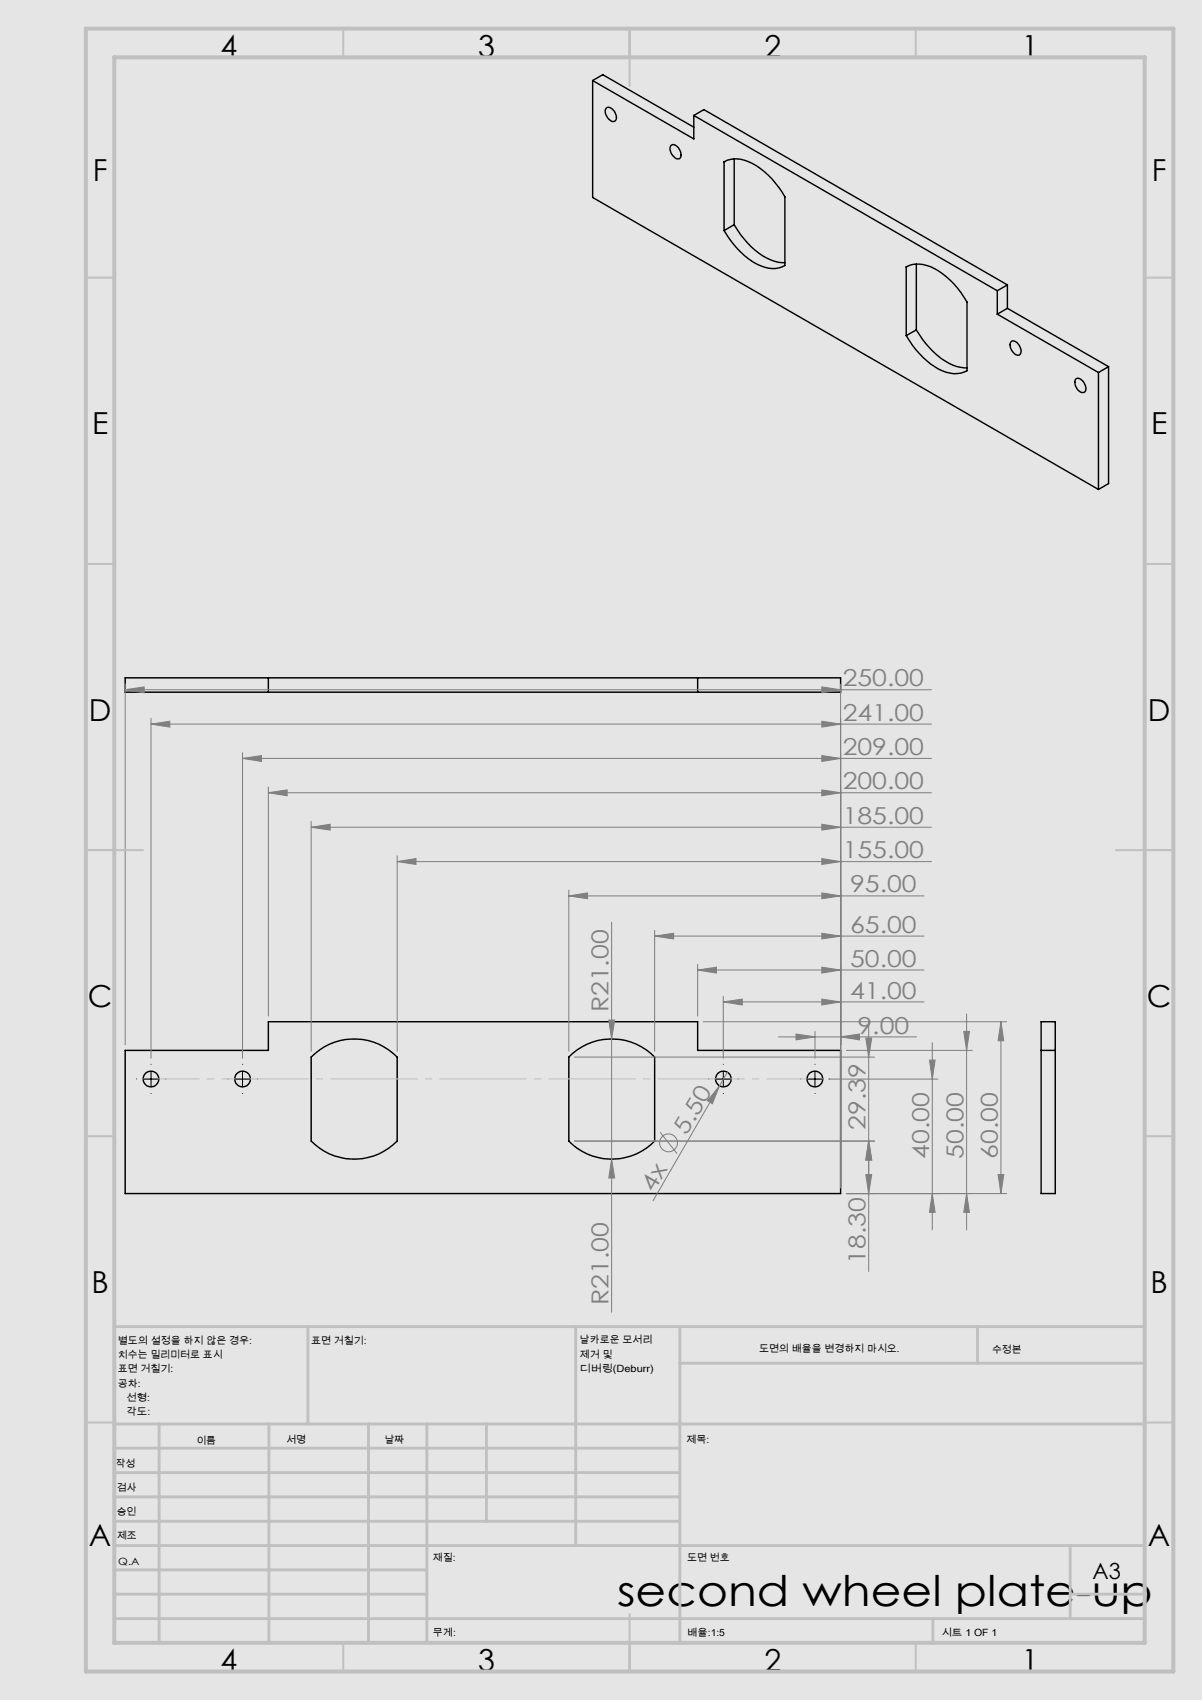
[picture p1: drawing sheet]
<svg xmlns="http://www.w3.org/2000/svg" width="210mm" height="297mm" viewBox="0 0 210 297" stroke-linecap="round" stroke-linejoin="round" font-family="sans-serif">
<path d="M0 0h210v297h-210z" fill="none" stroke="#e6e6db" stroke-width=".18"/>
<path d="M0 0h210v297h-210z" fill="#e6e6db"/>
<g fill="none" stroke="#000" stroke-width=".25">
<path d="M103.5 14.1v20.4l88.4 51M103.5 14.1l17.7 10.2v-4.1M103.5 14.1l1.8-1.1 15.9 9.2M105.9 18.9a.88 .88 0 0 1 1.3 .4l.4 .6a.79 .79 0 0 1 .1 .9 .79 .79 0 0 1-.7 .4 1.96 1.96 0 0 1-1.1-2.3zM117.2 25.5a.88 .88 0 0 1 1.3 .3l.5 1a.67 .67 0 0 1-.3 .9 .67 .67 0 0 1-.9-.3l-.6-.8a1.18 1.18 0 0 1 0-1.1zM121.2 20.2l53 30.6M121.2 20.2l1.8-1 53 30.6M126.5 28.3a5 5 0 0 1 5 .3 14.8 14.8 0 0 1 5.6 5.8v12a5 5 0 0 1-4.9-.3 15.5 15.5 0 0 1-5.7-5.8M126.5 28.3v12M126.6 28.2l-.1 .1M128.3 39.3a12.9 12.9 0 0 0 7.7 6.5l1.1 .1M128.3 39.3l-1.8 1"/>
<path d="M128.3 27.8v11.5M158.3 46.6a5.4 5.4 0 0 1 5.7 .7 15.1 15.1 0 0 1 4.9 5.5v12a5 5 0 0 1-4.9-.3 15.2 15.2 0 0 1-5.7-5.9M158.3 46.6v12M158.4 46.6h-.1M160.1 57.6a14.1 14.1 0 0 0 7 6.4l1.8 .3M160.1 57.6l-1.8 1M160.1 46.1v11.5M174.2 50.8v4.1M174.2 54.9l17.7 10.2M176 53.9l-1.8 1M176 53.9l17.7 10.2M176 49.8l-1.8 1"/>
<path d="M176 49.8v4.1M176.7 59.6a1.5 1.5 0 0 1 1.7 1.5 .69 .69 0 0 1-.3 .9 .69 .69 0 0 1-.9-.3 1.54 1.54 0 0 1-.5-2.1zM187.9 66.3a.88 .88 0 0 1 1.3 .3l.4 .7a.78 .78 0 0 1 .1 .8 .78 .78 0 0 1-.7 .5 1.96 1.96 0 0 1-1.1-2.3zM191.9 65.1v20.4M193.7 64.1l-1.8 1M193.7 64.1v20.4l-1.8 1M21.9 118.4h125v2.5h-125zM46.9 118.4v2.5M121.9 118.4v2.5M181.9 178.5h2.5v30h-2.5zM21.9 183.5h25v-5h75v5h25v25h-125zM54.4 184.7a10.5 10.5 0 0 1 15 0v14.7a10.5 10.5 0 0 1-15 0z"/>
<path d="M99.4 184.7a10.5 10.5 0 0 1 15 0v14.7a10.5 10.5 0 0 1-15 0zM181.9 183.5h2.5"/>
<circle cx="26.4" cy="188.5" r="1.39"/>
<circle cx="42.4" cy="188.5" r="1.37"/>
<circle cx="126.4" cy="188.5" r="1.39"/>
<circle cx="142.4" cy="188.5" r="1.37"/>
</g>
<g fill="none" stroke="#808080" stroke-width=".18">
<path d="M21.9 119.5v63M146.9 119.5v88M21.9 120.5l3.3-.5v1zM21.9 120.5h140.8M26.4 126.5l3.3-.5v1zM26.4 125.5v59.4M26.4 126.5h136.3M42.4 132.5l3.3-.5v1zM42.4 131.5v53.4M42.4 132.5h120.3M46.9 138.5l3.3-.5v1zM46.9 137.5v40"/>
<path d="M46.9 138.5h115.8M143.6 132l3.3 .5-3.3 .5zM143.6 126l3.3 .5-3.3 .5zM143.6 120l3.3 .5-3.3 .5zM143.6 138l3.3 .5-3.3 .5zM54.4 144.5l3.3-.5v1zM54.4 143.5v40.2M54.4 144.5h108.3M69.4 150.5l3.3-.5v1zM69.4 149.5v34.2M69.4 150.5h93.3M99.4 156.5l3.3-.5v1z"/>
<path d="M99.4 155.5v28.2M99.4 156.5h62M143.6 144l3.3 .5-3.3 .5zM143.6 156l3.3 .5-3.3 .5zM143.6 150l3.3 .5-3.3 .5zM106.4 178.2h1l-.5 3.3zM106.9 161.1v68.2M114.4 163.5l3.3-.4v.9zM114.4 162.6v21.1M114.4 163.5h47M121.9 169.5l3.3-.5v1zM121.9 168.5v9"/>
<path d="M121.9 169.5h39.5M122.9 178.5h53M126.4 175l3.3-.4v1zM126.4 174.1v10.8M126.4 175h35M143.6 174.6l3.3 .4-3.3 .6zM143.6 169l3.3 .5-3.3 .5zM143.6 163.1l3.3 .4-3.3 .5zM151.8 178.3v43.8M168.9 177.2v37.7M174.9 178.5v30M174.9 178.5l.5 3.3h-1z"/>
<path d="M100.4 184.7h52.4M100.4 199.4h52.4M115.3 197.8l3 3.7M125.7 189.7l-1.2 3.1-.9-.5zM125.7 189.7l-11.6 20.1M127.1 187.3l-1.4 2.4M136 181.1h24.1M139.1 180.7l3.3 .4-3.3 .6zM142.4 180.2v4.7M144.7 188.5h19.2M146.9 181.1l3.3-.4v1zM147.9 183.5h22"/>
<path d="M151.3 181.4h1l-.5 3.3zM151.8 199.4l.5 3.3h-1zM162.4 185.2h1l-.5 3.3zM162.9 182.2v32.7M168.4 180.2h1l-.5 3.3zM106.9 202.5l.5 3.3h-1zM147.9 208.5h28M151.3 205.2h1l-.5 3.3zM162.9 208.5l.5 3.3h-1zM168.9 208.5l.5 3.3h-1zM174.4 205.2h1l-.5 3.3z"/>
<circle cx="116.8" cy="199.7" r="1.56"/>
</g>
<g fill="none" stroke="#000" stroke-width=".18" stroke-dasharray="15.2 1.3 1.3 1.3" stroke-linecap="butt">
<path d="M23.9 188.5h-.1M26.4 186v-.1M26.4 191v.1M28.9 188.5h.1M39.9 188.5h-.1M42.4 186v-.1M42.4 191v.1M44.9 188.5h.1M123.9 188.5h-.1M126.4 186v-.1M126.4 191v.1M128.9 188.5h.1"/>
<path d="M139.9 188.5h-.1M142.4 186v-.1M142.4 191v.1M144.9 188.5h.1"/>
</g>
<path d="M143.8 188.5h-118.8" fill="none" stroke="#c0c0c0" stroke-width=".18" stroke-dasharray="15.2 1.3 1.3 1.3" stroke-dashoffset="5.4" stroke-linecap="butt"/>
<path d="M25.1 188.5h2.5M26.4 187.3v2.5M41.1 188.5h2.5M42.4 187.3v2.5M125.1 188.5h2.5M126.4 187.3v2.5M141.1 188.5h2.5M142.4 187.3v2.5" fill="none" stroke="#000" stroke-width=".18"/>
<g fill="none" stroke="#c0c0c0" stroke-width=".35">
<path d="M60 5v5M110 5v10M160 5v5M15 48.5h5M200 48.5h5M15 98.5h5M200 98.5h5M15 148.5h10M195 148.5h10M15 198.5h5M200 198.5h5M15 248.5h5"/>
<path d="M200 248.5h5M60 287v5M110 282v10M160 287v5"/>
</g>
<g fill="none" stroke="#c0c0c0" stroke-width=".5">
<path d="M53.8 231.8v17M100.6 231.8v38.2M118.8 231.8v55.2M118.8 238.2h81.2M170.8 231.8v6.4M200 231.8h-180v55.2M20 248.8h180M20 257.3h98.8M20 253h98.8M27.8 248.8v38.2M47 248.8v38.2M64.4 248.8v38.2"/>
<path d="M74.6 248.8v38.2M85 248.8v17M20 265.8h98.8M20 261.5h98.8M20 278.5h54.6M20 274.3h54.6M20 270h180M187 278.5h13M187 270v12.8M20 282.8h180M163 282.8v4.2"/>
</g>
<path d="M15 5h190v287h-190zM20 10h180v277h-180z" fill="none" stroke="#c0c0c0" stroke-width=".7"/>
<g fill="#808080">
<path d="M125.7 189.7l-1.2 3.1-.9-.5z"/>
<path d="M106.4 178.2h1l-.5 3.3z"/>
<path d="M106.9 202.5l.5 3.3h-1z"/>
<path d="M146.9 181.1l3.3-.4v1zM139.1 180.7l3.3 .4-3.3 .6zM143.6 174.6l3.3 .4-3.3 .6zM126.4 175l3.3-.4v1z"/>
<path d="M54.4 144.5l3.3-.5v1zM143.6 144l3.3 .5-3.3 .5z"/>
<path d="M121.9 169.5l3.3-.5v1zM143.6 169l3.3 .5-3.3 .5z"/>
<path d="M151.3 181.4h1l-.5 3.3zM151.8 199.4l.5 3.3h-1z"/>
<path d="M151.8 199.4l.5 3.3h-1zM151.3 205.2h1l-.5 3.3zM168.4 180.2h1l-.5 3.3zM168.9 208.5l.5 3.3h-1zM174.9 178.5l.5 3.3h-1zM174.4 205.2h1l-.5 3.3z"/>
<path d="M114.4 163.5l3.3-.4v.9zM143.6 163.1l3.3 .4-3.3 .5z"/>
<path d="M99.4 156.5l3.3-.5v1zM143.6 156l3.3 .5-3.3 .5zM69.4 150.5l3.3-.5v1zM143.6 150l3.3 .5-3.3 .5zM42.4 132.5l3.3-.5v1zM143.6 132l3.3 .5-3.3 .5zM26.4 126.5l3.3-.5v1zM143.6 126l3.3 .5-3.3 .5zM21.9 120.5l3.3-.5v1zM143.6 120l3.3 .5-3.3 .5zM46.9 138.5l3.3-.5v1zM143.6 138l3.3 .5-3.3 .5z"/>
<path d="M162.9 208.5l.5 3.3h-1zM162.4 185.2h1l-.5 3.3z"/>
</g>
<text font-size="7.4" x="107.8" y="280.5">second wheel plate-up</text>
<g font-size="5.3">
<text x="38.5" y="9.9">4</text>
<text x="83.5" y="9.9">3</text>
<text x="133.6" y="9.9">2</text>
<text x="178.6" y="9.9">1</text>
<text x="16.2" y="31.6">F</text>
<text x="201.2" y="31.6">F</text>
<text x="16.1" y="75.9">E</text>
<text x="201.1" y="75.9">E</text>
<text x="15.5" y="125.9">D</text>
<text x="200.5" y="125.9">D</text>
<text x="15.4" y="175.9">C</text>
<text x="200.4" y="175.9">C</text>
<text x="16" y="225.9">B</text>
<text x="201" y="225.9">B</text>
<text x="15.5" y="270.1">A</text>
<text x="200.5" y="270.1">A</text>
<text x="38.5" y="291.9">4</text>
<text x="83.5" y="291.9">3</text>
<text x="133.6" y="291.9">2</text>
<text x="178.6" y="291.9">1</text>
</g>
<g font-size="4.1" fill="#808080">
<text x="147.2" y="119.9">250.00</text>
<text x="147.2" y="125.9">241.00</text>
<text x="147.2" y="131.9">209.00</text>
<text x="147.2" y="137.9">200.00</text>
<text x="147.2" y="143.9">185.00</text>
<text x="147.2" y="149.9">155.00</text>
<text x="148.5" y="155.9">95.00</text>
<text x="148.5" y="162.9">65.00</text>
<text x="148.5" y="168.9">50.00</text>
<text x="106.3" y="176.9" transform="rotate(-90 106.3 176.9)">R21.00</text>
<text x="148.5" y="174.5">41.00</text>
<text x="149.8" y="180.6">9.00</text>
<text x="151.2" y="197.4" transform="rotate(-90 151.2 197.4)">29.39</text>
<text x="120" y="198.5" transform="rotate(-60 120 198.5)">5.50</text>
<text x="162.3" y="202.4" transform="rotate(-90 162.3 202.4)">40.00</text>
<text x="168.3" y="202.4" transform="rotate(-90 168.3 202.4)">50.00</text>
<text x="174.3" y="202.4" transform="rotate(-90 174.3 202.4)">60.00</text>
<text x="114.3" y="208.4" transform="rotate(-60 114.3 208.4)">4x</text>
<text x="151.2" y="220.8" transform="rotate(-90 151.2 220.8)">18.30</text>
<text x="106.3" y="227.9" transform="rotate(-90 106.3 227.9)">R21.00</text>
</g>
<text font-size="3.9" x="190.9" y="275.8">A3</text>
<g font-size="1.7">
<text x="20.6" y="234.8">별도의 설정을 하지 않은 경우:</text>
<text x="20.6" y="237.3">치수는 밀리미터로 표시</text>
<text x="20.6" y="239.8">표면 거칠기:</text>
<text x="54.4" y="234.8">표면 거칠기:</text>
<text x="101.3" y="234.7">날카로운 모서리</text>
<text x="101.3" y="237.2">제거 및</text>
<text x="101.3" y="239.7">디버링(Deburr)</text>
<text x="132.6" y="236.2">도면의 배율을 변경하지 마시오.</text>
<text x="173.3" y="236.4">수정본</text>
<text x="20.6" y="242.3">공차:</text>
<text x="22.1" y="244.8">선형:</text>
<text x="22.1" y="247.3">각도:</text>
<text x="20.2" y="256.3">작성</text>
<text x="34.3" y="252.2">이름</text>
<text x="50" y="252.1">서명</text>
<text x="67.2" y="252.1">날짜</text>
<text x="120" y="252.1">제목:</text>
<text x="20.4" y="260.5">검사</text>
<text x="20.4" y="264.6">승인</text>
<text x="20.5" y="269">제조</text>
<text x="20.7" y="273.3">Q.A</text>
<text x="75.6" y="272.7">재질:</text>
<text x="120.1" y="272.7">도면 번호</text>
<text x="75.6" y="285.7">무게:</text>
<text x="120.1" y="285.8">배율:1:5</text>
<text x="164.5" y="285.8">시트 1 OF 1</text>
</g>
</svg>
